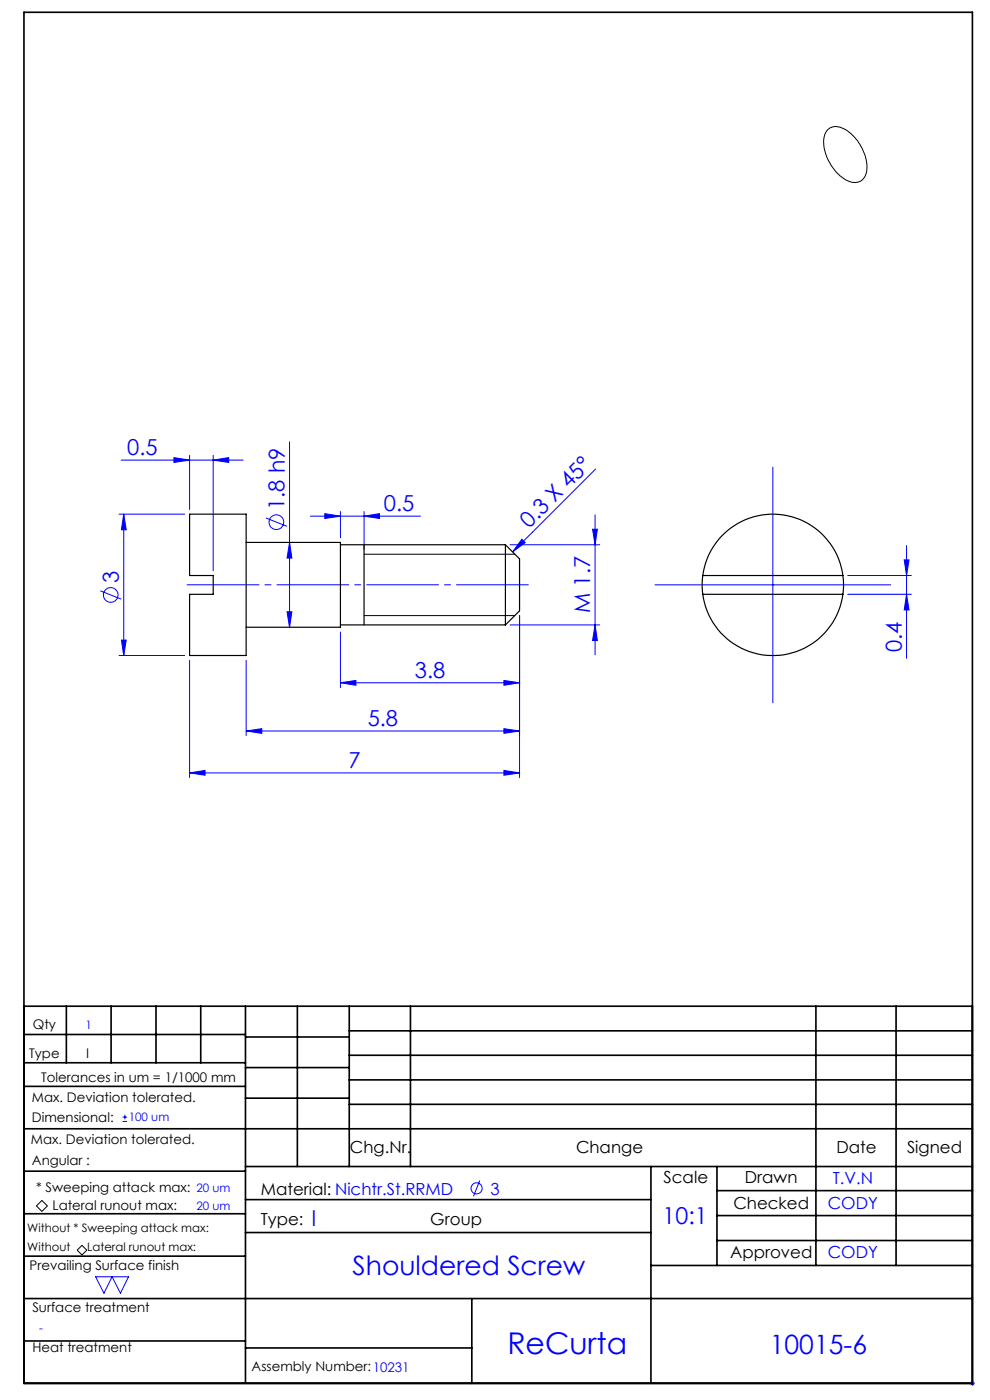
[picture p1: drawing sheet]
<svg xmlns="http://www.w3.org/2000/svg" width="210mm" height="297mm" viewBox="0 0 210 297" stroke-linecap="round" stroke-linejoin="round" font-family="sans-serif">
<g fill="none" stroke="#00f" stroke-width=".21">
<path d="M25.7 97.6h25.9M36.9 97.1l3.3 .5-3.3 .5zM40.2 96.6v11.5M45.2 97.6l3.3-.5v1zM45.2 96.6v24.5M61.4 93.7v39.4M126.3 99.5l-17.6 17.6M163.9 99.1v50M25.3 109.1h13.9M26.2 109.1l.6 3.3h-1zM26.2 109.1v30M56.4 109.9l4.5 1.8"/>
<path d="M61.4 115.1l.5 3.3h-1zM65.9 109.5h23.3M68.9 109l3.3 .5-3.3 .5zM72.2 108.5v5.6M77.2 109.5l3.3-.5v1zM77.2 108.5v8.1M108.2 115.6h19M110.7 114.4l.7 .7-2.7 2zM125.7 112.3h1l-.5 3.3zM126.2 109.2v29.7M191.8 118.8h1l-.5 3.3zM192.3 115.7v24"/>
<path d="M21.3 125.3l4.4 1.8M25.3 139.1h13.9M25.8 135.8h1l-.6 3.3zM60.9 129.8h1l-.5 3.3zM72.2 134.1v11.8M108.2 132.6h19M110.2 130.6v34.4M126.2 132.6l.5 3.3h-1zM138.9 124.1h50M179.8 122.1h13.5M179.8 126.1h13.5M192.3 126.1l.5 3.3h-1z"/>
<path d="M40.2 140.1v24.9M52.2 155.1l3.3-.5v1zM52.2 140.1v16M52.2 155.1h58M72.2 144.8l3.3-.4v1zM72.2 144.8h38M106.9 144.4l3.3 .4-3.3 .6zM106.9 154.6l3.3 .5-3.3 .5zM40.2 164l3.3-.6v1.1zM40.2 164h70M106.9 163.4l3.3 .6-3.3 .5zM26 237.9h1"/>
<path d="M26 237h1M26.5 236.5v1M101.8 250.4l-1.4 3.4M20.3 270.9h7l-1.8 3.5-1.7-3.5-1.8 3.5zM205.8 293.5h1M205.9 293.1l.7 .7M206.3 293v1M206.6 293.1l-.7 .7"/>
<circle cx="58.6" cy="110.8" r="1.55"/>
<circle cx="23.5" cy="126.2" r="1.55"/>
<circle cx="101.1" cy="252.1" r="1.18"/>
</g>
<path d="M175.6 27.5a3.4 3.4 0 0 1 4.5 .5 9.7 9.7 0 0 1 3.7 8.7 2.69 2.69 0 0 1-4.4 1.5 9.8 9.8 0 0 1-4.6-9.2zM77.2 117.6h32M77.2 130.6h32M7.7 255.8l1.2-1.1 1.2 1.1-1.2 1.2zM16.4 265.2l1-1 1 1-1 1z" fill="none" stroke="#000" stroke-width=".21"/>
<path d="M39 124.1h73.7" fill="none" stroke="#00f" stroke-width=".21" stroke-dasharray="15.2 1.3 1.3 1.3" stroke-dashoffset="-.7"/>
<g fill="none" stroke="#000" stroke-width=".35">
<path d="M5.1 2.6h201.2v290.9h-201.2zM5.1 213.5h201.2M5.1 219.5h47M14.1 213.5v12M23.6 213.5v12M33.1 213.5v12M42.6 213.5v12M52.1 213.5v80M52.1 220h22M63.1 213.5v34M74.1 218.7h132.2M74.1 213.5v34"/>
<path d="M87.1 213.5v34M173.1 213.5v55M190.1 213.5v55M5.1 239.5h201.2M5.1 230.5h47M5.1 225.5h47M52.1 226.5h22M52.1 233h22M74.1 223.9h132.2M74.1 229.1h132.2M74.1 234.3h132.2M5.1 257.5h47"/>
<path d="M5.1 248.5h47M52.1 247.5h154.2M52.1 254.5h86M138.1 247.5v46M152.1 247.5v21M152.1 252.6h54.2M152.1 257.9h54.2M5.1 275.5h201.2M5.1 266.5h47M52.1 261.5h86M100.1 275.5v18M138.1 268.5h68.2"/>
<path d="M152.1 263.2h54.2M5.1 284.5h47M52.1 286h48"/>
</g>
<path d="M77.2 115.6v17" fill="none" stroke="#000" stroke-width=".25"/>
<g fill="#00f">
<path d="M110.7 114.4l.7 .7-2.7 2z"/>
<path d="M68.9 109l3.3 .5-3.3 .5zM77.2 109.5l3.3-.5v1zM72.2 144.8l3.3-.4v1zM106.9 144.4l3.3 .4-3.3 .6zM52.2 155.1l3.3-.5v1zM106.9 154.6l3.3 .5-3.3 .5z"/>
<path d="M40.2 164l3.3-.6v1.1zM106.9 163.4l3.3 .6-3.3 .5z"/>
<path d="M36.9 97.1l3.3 .5-3.3 .5zM45.2 97.6l3.3-.5v1z"/>
<path d="M191.8 118.8h1l-.5 3.3zM192.3 126.1l.5 3.3h-1zM26.2 109.1l.6 3.3h-1zM25.8 135.8h1l-.6 3.3zM61.4 115.1l.5 3.3h-1zM60.9 129.8h1l-.5 3.3zM125.7 112.3h1l-.5 3.3zM126.2 132.6l.5 3.3h-1z"/>
</g>
<path d="M40.2 109.1h12v30h-12v-13h5v-4h-5zM52.2 115.1h20v18h-20M72.2 115.6h35M107.2 115.6l3 3v11l-3 3M107.2 115.6v17M72.2 132.6h35M149.1 122.1a15 15 0 0 1 14.8-13 15 15 0 0 1 14.9 13M149.1 126.1a15 15 0 0 0 14.8 13 15 15 0 0 0 14.9-13M149.1 122.1l-.2 1.5 .2 2.5M149.1 122.1h29.7M149.1 126.1h29.7M178.8 122.1l.1 1.5-.1 2.5" fill="none" stroke="#000" stroke-width=".25"/>
<text font-size="6.3" fill="#00f" x="107.6" y="287.3">ReCurta</text>
<g font-size="5.6" fill="#00f">
<text x="74.8" y="270.6">Shouldered Screw</text>
<text x="163.3" y="287.2">10015-6</text>
</g>
<text font-size="4.9" fill="#00f" x="140.6" y="259.7">10:1</text>
<g font-size="4.7" fill="#00f">
<text x="27" y="96.6">0.5</text>
<text x="60.4" y="108.2" transform="rotate(-90 60.4 108.2)">1.8 h9</text>
<text x="81.4" y="108.5">0.5</text>
<text x="112.2" y="112.2" transform="rotate(-45 112.2 112.2)">0.3 X 45°</text>
<text x="25.2" y="123.6" transform="rotate(-90 25.2 123.6)">3</text>
<text x="125.2" y="130" transform="rotate(-90 125.2 130)">M 1.7</text>
<text x="88" y="143.8">3.8</text>
<text x="191.3" y="138.3" transform="rotate(-90 191.3 138.3)">0.4</text>
<text x="78" y="154.1">5.8</text>
<text x="73.9" y="162.9">7</text>
<text x="66.1" y="260">I</text>
</g>
<g font-size="3.5">
<text x="74.2" y="244.7">Chg.Nr.</text>
<text x="122.2" y="244.7">Change</text>
<text x="177.4" y="244.7">Date</text>
<text x="192.4" y="244.7">Signed</text>
<text x="140.8" y="250.9">Scale</text>
<text x="158" y="250.9">Drawn</text>
<text x="55.3" y="253.5">Material: Nichtr.St.RRMD</text>
<text x="155.6" y="256.4">Checked</text>
<text x="55.3" y="259.8">Type:</text>
<text x="91.3" y="259.8">Group</text>
<text x="154.9" y="266.9">Approved</text>
</g>
<g font-size="3.5" fill="#00f">
<text x="176.6" y="251.1">T.V.N</text>
<text x="104" y="253.4">3</text>
<text x="175.6" y="256.6">CODY</text>
<text x="175.6" y="267">CODY</text>
</g>
<g font-size="2.8">
<text x="7" y="218.4">Qty</text>
<text x="6.2" y="224.5">Type</text>
<text x="18.2" y="224.5">I</text>
<text x="6.8" y="233.7">Max. Deviation tolerated.</text>
<text x="8.8" y="229.4">Tolerances in um = 1/1000 mm</text>
<text x="6.8" y="238.1">Dimensional:</text>
<text x="6.6" y="242.8">Max. Deviation tolerated.</text>
<text x="6.8" y="247.1">Angular :</text>
<text x="7.6" y="252.9">* Sweeping attack max:</text>
<text x="11.2" y="256.7">Lateral runout max:</text>
<text x="6.3" y="269.5">Prevailing Surface finish</text>
<text x="6.9" y="278.3">Surface treatment</text>
<text x="6.9" y="286.7">Heat treatment</text>
<text x="53.4" y="290.9">Assembly Number:10231</text>
</g>
<g font-size="2.5" fill="#00f">
<text x="18.1" y="218.3">1</text>
<text x="27.3" y="237.9">100 um</text>
<text x="41.7" y="256.6">20 um</text>
<text x="41.7" y="252.9">20 um</text>
<text x="8.3" y="282.6">-</text>
</g>
<g font-size="2.5">
<text x="5.8" y="261.4">Without * Sweeping attack max:</text>
<text x="5.8" y="265.4">Without</text>
<text x="18.5" y="265.3">Lateral runout max:</text>
</g>
</svg>
